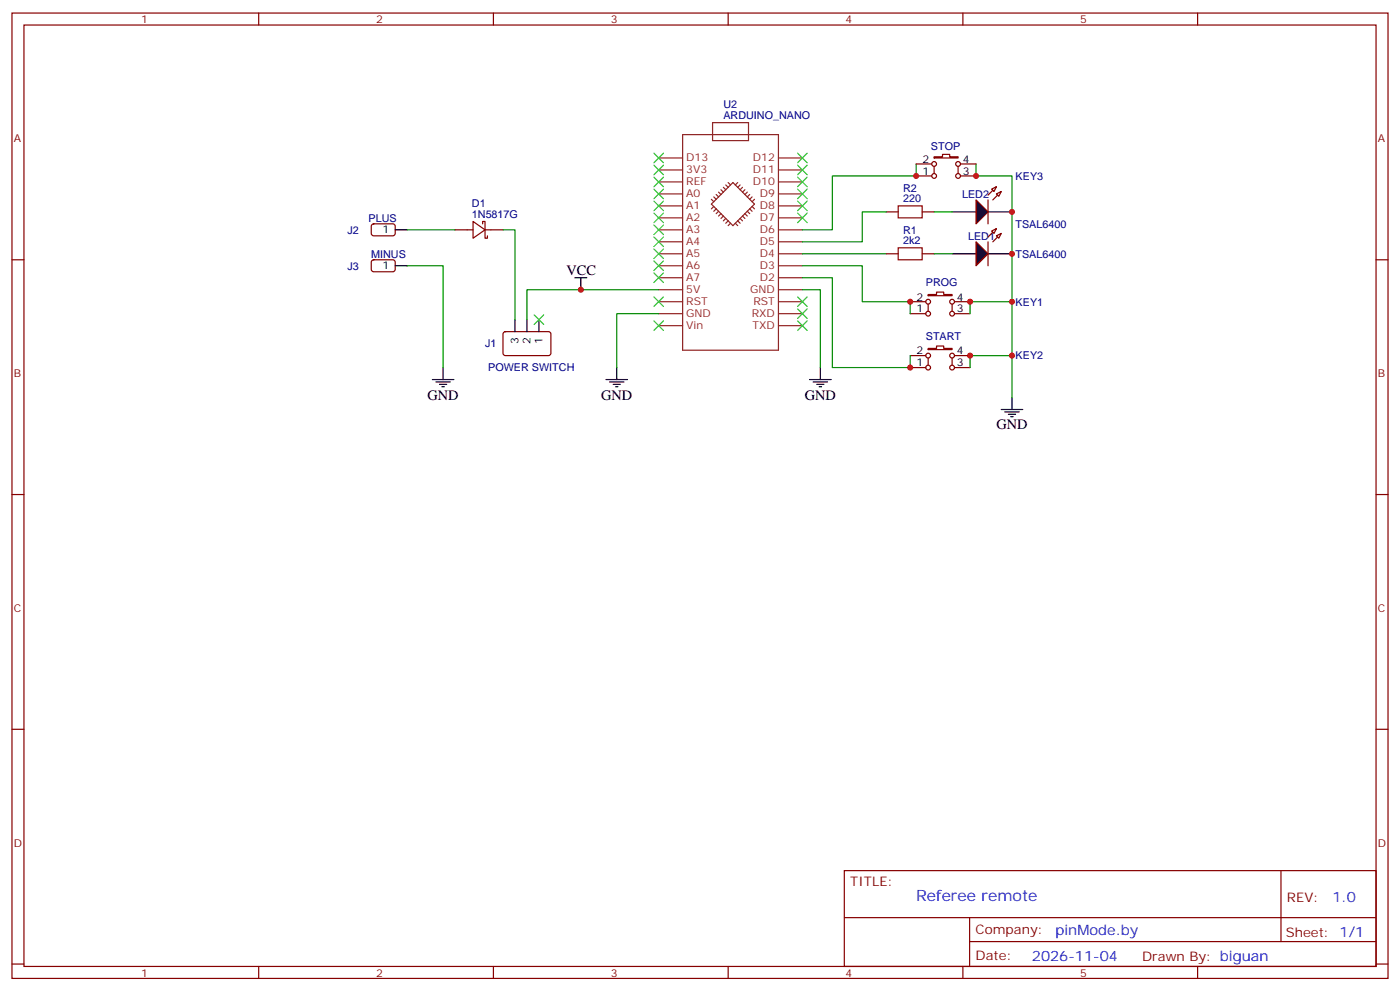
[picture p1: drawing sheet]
<svg xmlns="http://www.w3.org/2000/svg" width="412mm" height="292mm" viewBox="0 0 412 292" stroke-linecap="round" stroke-linejoin="round" font-family="sans-serif">
<g fill="none" stroke="#870000" stroke-width=".35">
<path d="M3.5 3.8h405.4v284.4h-405.4zM7.1 7.4h398.2v277.3h-398.2zM76.2 3.8v3.6M145.3 3.8v3.6M214.5 3.8v3.6M283.6 3.8v3.6M352.8 3.8v3.6M293.5 55l-2.5 2.5M294.9 56.4l-2.4 2.5M3.5 76.5h3.6M405.3 76.5h3.6M148.4 97.9l.5-.2h12.9l.5 .7-.1 5.9-.6 .4h-13l-.4-.7v-5.6z"/>
<path d="M268.1 92.4h4.6M268.1 88.9h4.6M273.4 86.7h2.5v-.7h2.1v.7h2.5v.4h-7.1zM273.4 89.6v2.1M280.5 89.6v2.1M281.2 92.4h4.6M281.2 88.9h4.6M268.1 108.3h4.6M268.1 104.7h4.6M273.4 102.6h2.5v-.7h2.1v.7h2.5v.4h-7.1zM273.4 105.4v2.2M280.5 105.4v2.2"/>
<path d="M281.2 108.3h4.6M281.2 104.7h4.6M3.5 145.7h3.6M405.3 145.7h3.6M3.5 214.8h3.6M405.3 214.8h3.6M248.7 256.4h156.6v28.3h-156.6zM377.3 256.5v20.8M248.7 270.3h156.5M285.6 277.3h119.6M285.6 270.3v14.1M3.5 284h3.6"/>
<path d="M76.2 284.7v3.5M145.3 284.7v3.5M214.5 284.7v3.5M283.6 284.7v3.5M352.8 284.7v3.5M405.3 284h3.6"/>
<circle cx="273.4" cy="88.9" r=".71"/>
<circle cx="273.4" cy="92.4" r=".71"/>
<circle cx="280.5" cy="92.4" r=".71"/>
<circle cx="280.5" cy="88.9" r=".71"/>
<circle cx="273.4" cy="104.7" r=".71"/>
<circle cx="273.4" cy="108.3" r=".71"/>
<circle cx="280.5" cy="104.7" r=".71"/>
<circle cx="280.5" cy="108.3" r=".71"/>
</g>
<g fill="none" stroke="#8c2424" stroke-width=".35">
<path d="M201.1 39.7h28.2v63.5h-28.2zM209.9 36.1h10.6v5.3h-10.6zM194 50.1h7.1M194 53.6h7.1M194 57.1h7.1M194 46.5h7.1M209.5 58.7l.8 .7M210.3 58l.7 .7M211 57.3l.7 .7M211.7 56.6l.7 .7M212.4 55.9l.7 .7M213.1 55.2l.7 .7"/>
<path d="M213.8 54.5l.7 .7M214.5 53.8l.7 .7M217.3 53.8l-.7 .7M218 54.5l-.7 .7M218.7 55.2l-.7 .7M219.4 55.9l-.7 .7M220.1 56.6l-.7 .7M220.8 57.3l-.7 .7M221.5 58l-.7 .7M222.2 58.7l-.7 .7M229.3 50.1h7.1M229.3 53.6h7.1"/>
<path d="M229.3 57.1h7.1M229.3 46.5h7.1M194 60.6h7.1M194 64.2h7.1M194 67.7h7.1M194 71.2h7.1M194 74.8h7.1M194 78.3h7.1M209.5 60.1l6.4-6.3 6.3 6.3-6.3 6.4zM210.3 60.8l-.8 .7M211 61.5l-.7 .7M211.7 62.2l-.7 .7"/>
<path d="M212.4 62.9l-.7 .7M213.1 63.6l-.7 .7M213.8 64.3l-.7 .8M214.5 65.1l-.7 .7M215.2 65.8l-.7 .7M216.6 65.8l.7 .7M217.3 65.1l.7 .7M218 64.3l.7 .8M218.7 63.6l.7 .7M219.4 62.9l.7 .7M220.1 62.2l.7 .7M220.8 61.5l.7 .7"/>
<path d="M221.5 60.8l.7 .7M229.3 60.6h7.1M229.3 64.2h7.1M229.3 67.7h7.1M229.3 71.2h7.1M229.3 74.8h7.1M229.3 78.3h7.1M194 81.8h7.1M194 85.3h7.1M194 88.9h7.1M194 92.4h7.1M194 95.9h7.1"/>
<path d="M229.3 81.8h7.1M229.3 85.3h7.1M229.3 88.9h7.1M229.3 92.4h7.1M229.3 95.9h7.1"/>
</g>
<g fill="none" stroke="#000" stroke-width=".35">
<path d="M280.5 62.4h7M291 62.4h7.1M151.7 94.2v3.5M155.2 94.2v3.5M158.7 94.2v3.5M127.4 111.8h6.3M128.4 112.5h4.2M129.5 113.2h2.1M130.2 113.9h.7M130.5 108.3v3.5M178.5 111.8h6.4M179.6 112.5h4.2"/>
<path d="M180.6 113.2h2.1M181.3 113.9h.7M181.7 108.3v3.5M238.5 111.8h6.3M239.5 112.5h4.3M240.6 113.2h2.1M241.3 113.9h.7M241.7 108.3v3.5M298.1 117.1v3.5M294.9 120.6h6.4M296 121.3h4.2M297 122h2.2"/>
<path d="M297.7 122.7h.7"/>
</g>
<path d="M119.9 78.3h10.6v30M236.4 78.3h17.6v10.6h14.1v3.5M236.4 81.8h8.8v26.5h22.9v-3.6M298.1 88.9h-12.3v3.5M298.1 104.7h-12.3v3.6" fill="none" stroke="#008700" stroke-width=".35"/>
<g fill="none" stroke="#3c3" stroke-width=".35">
<path d="M192.6 45.1l2.8 2.8M192.6 48.6l2.8 2.9M192.6 52.2l2.8 2.8M192.6 59.2l2.8 2.9M192.6 55.7l2.8 2.8M195.4 45.1l-2.8 2.8M195.4 48.6l-2.8 2.9M195.4 52.2l-2.8 2.8M195.4 59.2l-2.8 2.9M195.4 55.7l-2.8 2.8M192.6 76.9l2.8 2.8M192.6 73.3l2.8 2.9"/>
<path d="M192.6 69.8l2.8 2.8M192.6 66.3l2.8 2.8M192.6 62.8l2.8 2.8M195.4 76.9l-2.8 2.8M195.4 73.3l-2.8 2.9M195.4 69.8l-2.8 2.8M195.4 66.3l-2.8 2.8M195.4 62.8l-2.8 2.8M157.3 92.7l2.9 2.9M160.2 92.7l-2.9 2.9M192.6 87.5l2.8 2.8M192.6 80.4l2.8 2.8"/>
<path d="M195.4 87.5l-2.8 2.8M195.4 80.4l-2.8 2.8M234.9 91l2.9 2.8M234.9 94.5l2.9 2.8M234.9 87.5l2.9 2.8M237.8 91l-2.9 2.8M237.8 94.5l-2.9 2.8M237.8 87.5l-2.9 2.8"/>
</g>
<path d="M287.5 58.9l3.5 3.5-3.5 3.5z" fill="#000" stroke="#870000" stroke-width=".35"/>
<g fill="#f0f0f0" stroke="#870000" stroke-width=".35">
<path d="M293.5 57.1l1.4-.7-.7 1.4z"/>
<path d="M292.1 55.7l1.4-.7-.7 1.4z"/>
</g>
<g fill="none" stroke="#870000" stroke-width=".35">
<path d="M269.9 51.8h4.6M269.9 48.3h4.6M275.2 46.2h2.4v-.7h2.2v.7h2.4v.3h-7zM275.2 49v2.1M282.2 49v2.1M282.9 51.8h4.6M282.9 48.3h4.6M291 58.9v7M109.6 66.1l.5-.2 5.9 .1 .4 .6v2.4l-.7 .5-5.9-.1-.4-.6v-2.2zM109.6 76.7l.5-.2 5.9 .1 .4 .6v2.4l-.7 .4h-5.9l-.4-.7v-2.1zM134.1 67.7h5.2M139.3 65.2l3.6 2.5-3.6 2.5z"/>
<path d="M142.2 65.9v-.7h.7v5h.7v-.7M142.9 67.7h5.3M261.1 62.4h3.5M261.1 74.8h3.5M271.6 62.4h3.6M271.6 74.8h3.6M293.5 67.3l-2.5 2.5M294.9 68.8l-2.4 2.4"/>
<circle cx="275.2" cy="48.3" r=".71"/>
<circle cx="275.2" cy="51.8" r=".71"/>
<circle cx="282.2" cy="48.3" r=".71"/>
<circle cx="282.2" cy="51.8" r=".71"/>
</g>
<path d="M264.6 60.6h7v3.6h-7zM264.6 73h7v3.5h-7z" fill="none" stroke="#a10000" stroke-width=".35"/>
<g fill="none" stroke="#3c3" stroke-width=".35">
<path d="M234.9 59.2l2.9 2.9M234.9 55.7l2.9 2.8M234.9 52.2l2.9 2.8M234.9 48.6l2.9 2.9M234.9 45.1l2.9 2.8M237.8 59.2l-2.9 2.9M237.8 55.7l-2.9 2.8M237.8 52.2l-2.9 2.8M237.8 48.6l-2.9 2.9M237.8 45.1l-2.9 2.8M234.9 62.8l2.9 2.8M237.8 62.8l-2.9 2.8"/>
<path d="M192.6 94.5l2.8 2.8M195.4 94.5l-2.8 2.8"/>
</g>
<path d="M116.4 67.7h3.5M116.4 78.3h3.5M280.5 74.8h7M291 74.8h7.1M169.3 81.8h3.6M171.1 81.8v3.5" fill="none" stroke="#000" stroke-width=".35"/>
<path d="M269.9 48.3v3.5h-24.7v15.9h-8.8M287.5 48.3v3.5h10.6v65.3M119.9 67.7h14.2M148.2 67.7h3.5v26.5M236.4 74.8h24.7M261.1 62.4h-7.1v8.8h-17.6M275.2 62.4h5.3M194 92.4h-12.3v15.9M194 85.3h-38.8v8.9M236.4 85.3h5.3v23" fill="none" stroke="#008700" stroke-width=".35"/>
<path d="M287.5 71.2l3.5 3.6-3.5 3.5z" fill="#000" stroke="#870000" stroke-width=".35"/>
<g fill="#f0f0f0" stroke="#870000" stroke-width=".35">
<path d="M293.5 69.5l1.4-.7-.7 1.4z"/>
<path d="M292.1 68.1l1.4-.8-.7 1.5z"/>
</g>
<path d="M291 71.2v7.1" fill="none" stroke="#870000" stroke-width=".35"/>
<path d="M275.2 74.8h5.3" fill="none" stroke="#008700" stroke-width=".35"/>
<g fill="#c00">
<circle cx="298.1" cy="62.4" r=".88"/>
<circle cx="298.1" cy="88.9" r=".88"/>
<circle cx="298.1" cy="104.7" r=".88"/>
<circle cx="171.1" cy="85.3" r=".88"/>
<circle cx="268.1" cy="108.3" r=".88"/>
<circle cx="285.8" cy="104.7" r=".88"/>
<circle cx="268.1" cy="88.9" r=".88"/>
<circle cx="285.8" cy="88.9" r=".88"/>
<circle cx="298.1" cy="74.8" r=".88"/>
<circle cx="287.5" cy="51.8" r=".88"/>
<circle cx="269.9" cy="51.8" r=".88"/>
</g>
<text font-size="4.6" fill="#00f" x="269.9" y="265.3">Referee remote</text>
<g font-size="4.2">
<text x="166.9" y="81.1">VCC</text>
<text x="125.9" y="117.8">GND</text>
<text x="177.1" y="117.8">GND</text>
<text x="237.1" y="117.8">GND</text>
<text x="293.5" y="126.3">GND</text>
</g>
<g font-size="4.2" fill="#00f">
<text x="392.5" y="265.7">1.0</text>
<text x="310.9" y="275.3">pinMode.by</text>
<text x="304" y="283.1">2026-11-04</text>
</g>
<g font-size="3.9" fill="#800">
<text x="250.5" y="261">TITLE:</text>
<text x="379.1" y="265.7">REV:</text>
<text x="287.4" y="275.2">Company:</text>
<text x="378.7" y="275.8">Sheet: 1/1</text>
<text x="287.4" y="282.9">Date:</text>
<text x="336.4" y="283">Drawn By: biguan</text>
</g>
<g font-size="3.2" fill="#800">
<text x="41.6" y="6.8">1</text>
<text x="110.8" y="6.8">2</text>
<text x="179.9" y="6.8">3</text>
<text x="249.1" y="6.8">4</text>
<text x="318.2" y="6.8">5</text>
<text x="4.1" y="41.9">A</text>
<text x="405.9" y="41.9">A</text>
<text x="4.1" y="111.1">B</text>
<text x="405.9" y="111.1">B</text>
<text x="4.1" y="180.2">C</text>
<text x="405.9" y="180.2">C</text>
<text x="4.1" y="249.4">D</text>
<text x="405.9" y="249.4">D</text>
<text x="41.6" y="287.7">1</text>
<text x="110.8" y="287.7">2</text>
<text x="179.9" y="287.7">3</text>
<text x="249.1" y="287.7">4</text>
<text x="318.2" y="287.7">5</text>
</g>
<g font-size="3.2" fill="#000080">
<text x="213.1" y="35.1">ARDUINO_NANO</text>
<text x="213.1" y="31.9">U2</text>
<text x="274.2" y="44.1">STOP</text>
<text x="299.2" y="53">KEY3</text>
<text x="266" y="59.6">220</text>
<text x="266" y="56.5">R2</text>
<text x="283.4" y="58.2">LED2</text>
<text x="108.6" y="65.3">PLUS</text>
<text x="139" y="64.2">1N5817G</text>
<text x="139" y="61">D1</text>
<text x="102.3" y="68.8">J2</text>
<text x="266" y="71.9">2k2</text>
<text x="266" y="68.8">R1</text>
<text x="285.2" y="70.6">LED1</text>
<text x="299.1" y="67.1">TSAL6400</text>
<text x="109.3" y="75.9">MINUS</text>
<text x="299.1" y="75.9">TSAL6400</text>
<text x="102.3" y="79.4">J3</text>
<text x="272.7" y="84.2">PROG</text>
<text x="299.2" y="90">KEY1</text>
<text x="272.7" y="100">START</text>
<text x="142.9" y="102.3">J1</text>
<text x="299.2" y="105.9">KEY2</text>
<text x="143.8" y="109.4">POWER SWITCH</text>
</g>
<g font-size="3.2" fill="#8d2323">
<text x="202.1" y="47.4">D13</text>
<text x="221.8" y="47.4">D12</text>
<text x="202.1" y="50.9">3V3</text>
<text x="221.8" y="50.9">D11</text>
<text x="202.1" y="58">A0</text>
<text x="202.1" y="54.5">REF</text>
<text x="221.8" y="54.5">D10</text>
<text x="223.8" y="58">D9</text>
<text x="202.1" y="65.1">A2</text>
<text x="202.1" y="61.5">A1</text>
<text x="223.8" y="61.5">D8</text>
<text x="223.8" y="65.1">D7</text>
<text x="202.1" y="68.6">A3</text>
<text x="223.8" y="68.6">D6</text>
<text x="202.1" y="75.6">A5</text>
<text x="202.1" y="72.1">A4</text>
<text x="223.8" y="72.1">D5</text>
<text x="223.8" y="75.6">D4</text>
<text x="202.1" y="82.7">A7</text>
<text x="202.1" y="79.2">A6</text>
<text x="223.8" y="79.2">D3</text>
<text x="223.8" y="82.7">D2</text>
<text x="202.1" y="89.7">RST</text>
<text x="202.1" y="86.2">5V</text>
<text x="221" y="86.2">GND</text>
<text x="221.9" y="89.7">RST</text>
<text x="202.1" y="93.3">GND</text>
<text x="221.4" y="93.3">RXD</text>
<text x="202.1" y="96.8">Vin</text>
<text x="221.7" y="96.8">TXD</text>
</g>
<g font-size="3.2">
<text x="271.7" y="47.9">2</text>
<text x="283.6" y="47.9">4</text>
<text x="271.7" y="51.5">1</text>
<text x="283.6" y="51.5">3</text>
<text x="112.6" y="68.8">1</text>
<text x="112.6" y="79.3">1</text>
<text x="270" y="88.5">2</text>
<text x="281.9" y="88.5">4</text>
<text x="270" y="92">1</text>
<text x="281.9" y="92">3</text>
<text x="152.8" y="101.5" transform="rotate(-90 152.8 101.5)">3</text>
<text x="156.3" y="101.5" transform="rotate(-90 156.3 101.5)">2</text>
<text x="159.8" y="101.5" transform="rotate(-90 159.8 101.5)">1</text>
<text x="270" y="107.9">1</text>
<text x="270" y="104.4">2</text>
<text x="281.9" y="107.9">3</text>
<text x="281.9" y="104.4">4</text>
</g>
</svg>
